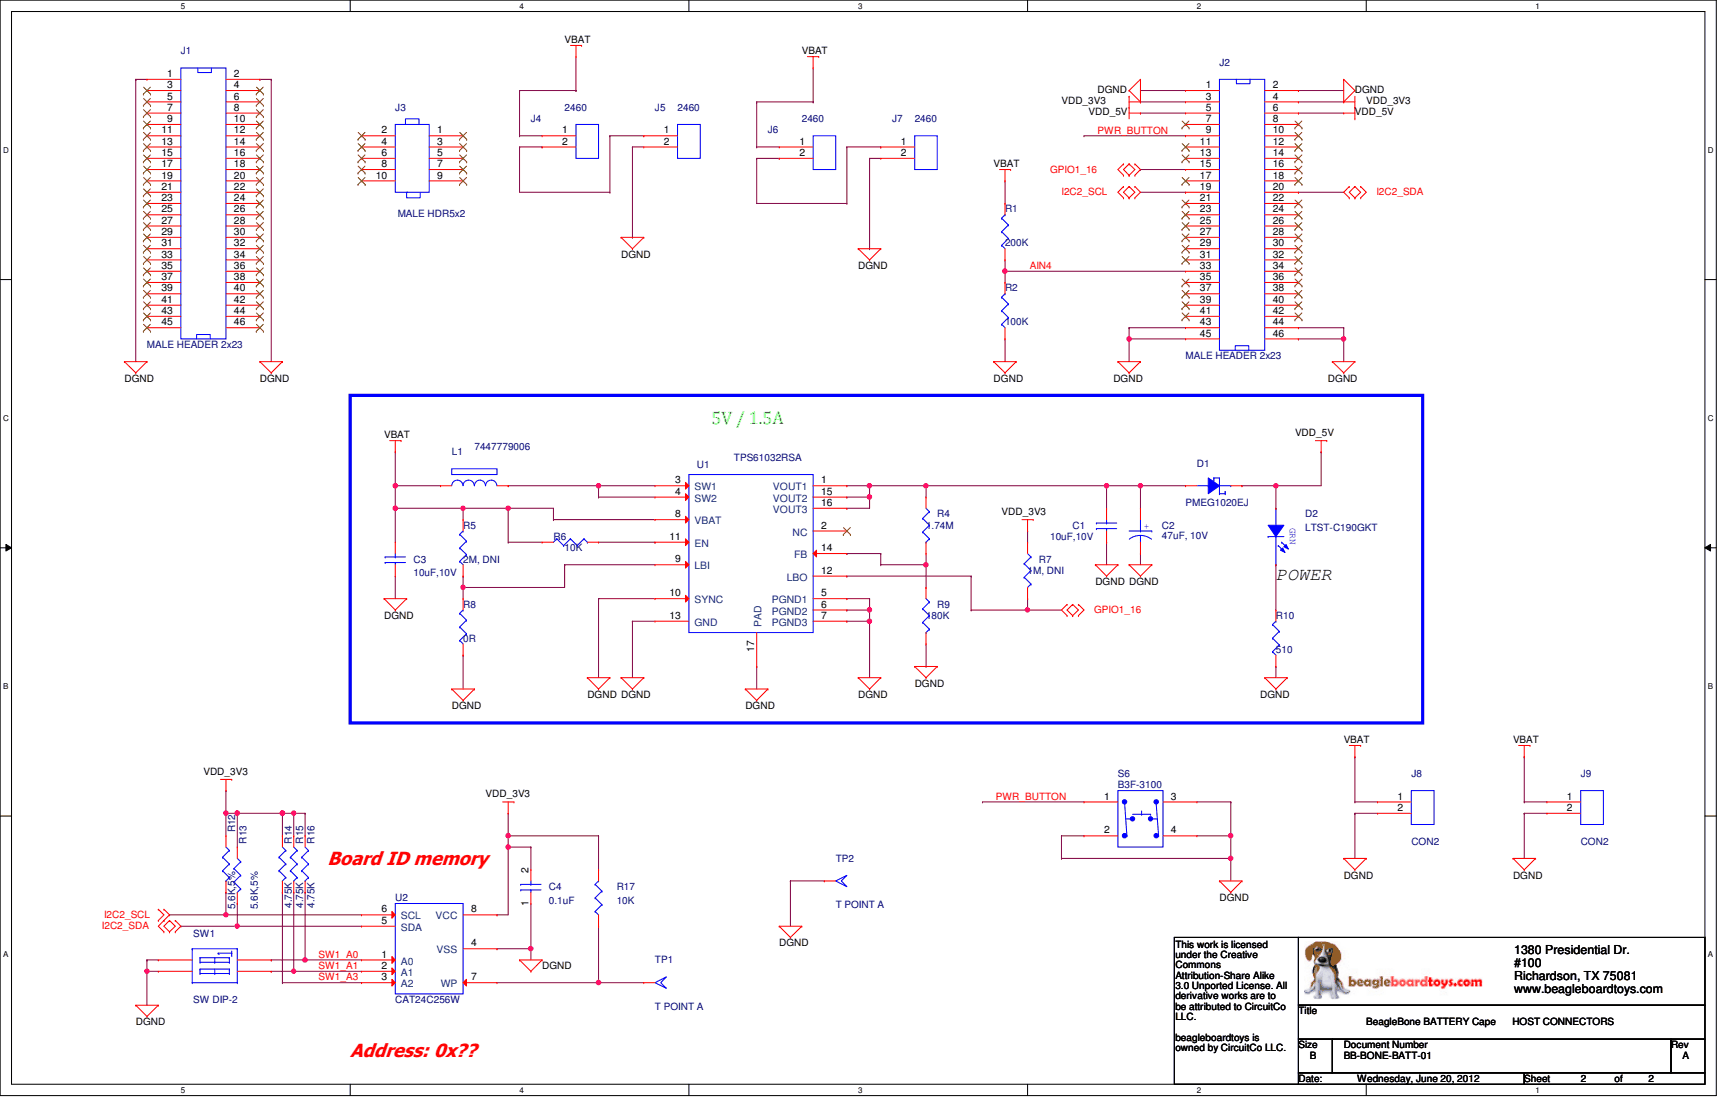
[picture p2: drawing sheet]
# OrCAD Capture schematic BeagleBone-Battery-RevA-schematic.dsn

## Sheets
1 PG01_Cover Page: title: BeagleBone BATTERY Cape      COVER PAGE; rev: A; company: BBT; note: BB-BONE-BATT-01
2 PG02_Host Connectors: size B; title: BeagleBone BATTERY Cape      HOST CONNECTORS

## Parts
C1  10uF,10V  [805]
C2  47uF, 10V  [3216]
C3  10uF,10V  [805]
C4  0.1uF  [402]
D1  PMEG1020EJ  [SOD-323F]
D2  LTST-C190GKT  [led2-31sq]
J1  MALE HEADER 2x23  [HEADER23X2]
J2  MALE HEADER 2x23  [HEADER23X2]
J3  MALE HDR5x2  [HEADER5X2]
J4  2460  [SIP2]
J5  2460  [SIP2]
J6  2460  [SIP2]
J7  2460  [SIP2]
J8  CON2
J9  CON2
L1  7447779006  [IND237SMD_287SQ]
R1  200K  [0402]
R2  100K  [0402]
R4  1.74M  [0402]
R5  2M, DNI  [0402]
R6  10K  [0402]
R7  1M, DNI  [0402]
R8  0R  [0402]
R9  180K  [0402]
R10  510  [r402-25]
R12  5.6K,5%  [402]
R13  5.6K,5%  [402]
R14  4.75K  [402]
R15  4.75K  [402]
R16  4.75K  [402]
R17  10K  [0402]
S6  B3F-3100  [sw4-b3f-315x]
SW1  SW DIP-2  [swdip4_100-339smd]
TP1  T POINT A
TP2  T POINT A
U1  TPS61032RSA  [QFN16_RSA]
U2  CAT24C256W  [SOIC_8]

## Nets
DGND: C1.1 C2.2 C3.1 C4.1 J1.1 J1.2(26) J2.1 J2.2(26) J2.43(22) J2.44(47) J2.45(23) J2.46(48) J5.2 J7.2 J8.2 J9.2 R2.1 R8.1 R9.2 R10.1 S6.2(A2) S6.3(B1) S6.4(B2) SW1.1(A1) SW1.2(A2) TP2.1(TP) U1.5(PGND1) U1.6(PGND2) U1.7(PGND3) U1.10(SYNC) U1.13(GND) U1.17(PAD) U2.4(VSS)
VBAT: C3.2 J4.1 J6.1 J8.1 J9.1 L1.1 R1.2 R5.2 R6.1 U1.8(VBAT)
VDD_3V3: C4.2 J2.3(2) J2.4(27) R7.1 R12.1 R13.1 R14.1 R15.1 R16.1 R17.2 U2.8(VCC)
VDD_5V: D1.1(CATHODE) D2.2(A) J2.5(3) J2.6(28)
AIN4: J2.33(17) R1.1 R2.2
GPIO1_16: J2.15(8) R7.2 U1.12(LBO)
I2C2_SCL: J2.19(10) R12.2 U2.6(SCL)
I2C2_SDA: J2.20(35) R13.2 U2.5(SDA)
PWR_BUTTON: J2.9(5) S6.1(A1)
SW1_A0: R16.2 SW1.4(B1) U2.1(A0)
SW1_A1: R15.2 SW1.3(B2) U2.2(A1)
SW1_A3: R14.2 U2.3(A2)
N17101594: R4.2 R9.1 U1.14(FB)
N17101621: C1.2 C2.1 D1.2(ANODE) R4.1 U1.1(VOUT1) U1.15(VOUT2) U1.16(VOUT3)
N17101637: L1.2 U1.3(SW1) U1.4(SW2)
N17101693: R5.1 R8.2 U1.9(LBI)
N17101809: R6.2 U1.11(EN)
N17102365: J4.2 J5.1
N17103656: R17.1 TP1.1(TP) U2.7(WP)
N17106363: D2.1(C) R10.2
N17107516: J6.2 J7.1

Not connected (* = marked no-connect by the designer): J1 3(2)* 4(27)* 5(3)* 6(28)* 7(4)* 8(29)* 9(5)* 10(30)* 11(6)* 12(31)* 13(7)* 14(32)* 15(8)* 16(33)* 17(9)* 18(34)* 19(10)* 20(35)* 21(11)* 22(36)* 23(12)* 24(37)* 25(13)* 26(38)* 27(14)* 28(39)* 29(15)* 30(40)* 31(16)* 32(41)* 33(17)* 34(42)* 35(18)* 36(43)* 37(19)* 38(44)* 39(20)* 40(45)* 41(21)* 42(46)* 43(22)* 44(47)* 45(23)* 46(48)*; J2 7(4)* 8(29)* 10(30)* 11(6)* 12(31)* 13(7)* 14(32)* 16(33)* 17(9)* 18(34)* 21(11)* 22(36)* 23(12)* 24(37)* 25(13)* 26(38)* 27(14)* 28(39)* 29(15)* 30(40)* 31(16)* 32(41)* 34(42)* 35(18)* 36(43)* 37(19)* 38(44)* 39(20)* 40(45)* 41(21)* 42(46)*; J3 1* 2* 3* 4* 5* 6* 7* 8* 9* 10*; U1 2(NC)*

## Notes on the sheets
sheet 1
- REV
- DATE
- BY
- CHANGE
- A
- 06/20/2012
- BBT
- Initial release
- This work is licensed under the Creative Commons Attribution-Share Alike 3.0 Unported License. To view a
  copy of this license, visit http://creativecommons.org/licenses/by-sa/3.0/ or send a letter to Creative
  Commons, 171 Second Street, Suite 300, San Francisco, California, 94105, USA.
  All derivative works are to be attributed to CircuitCo LLC .
  For more information, see http://creativecommons.org/license/results-one?license_code=by-sa
sheet 2
- 5V / 1.5A
- POWER
- Board ID memory
- Address: 0x??
